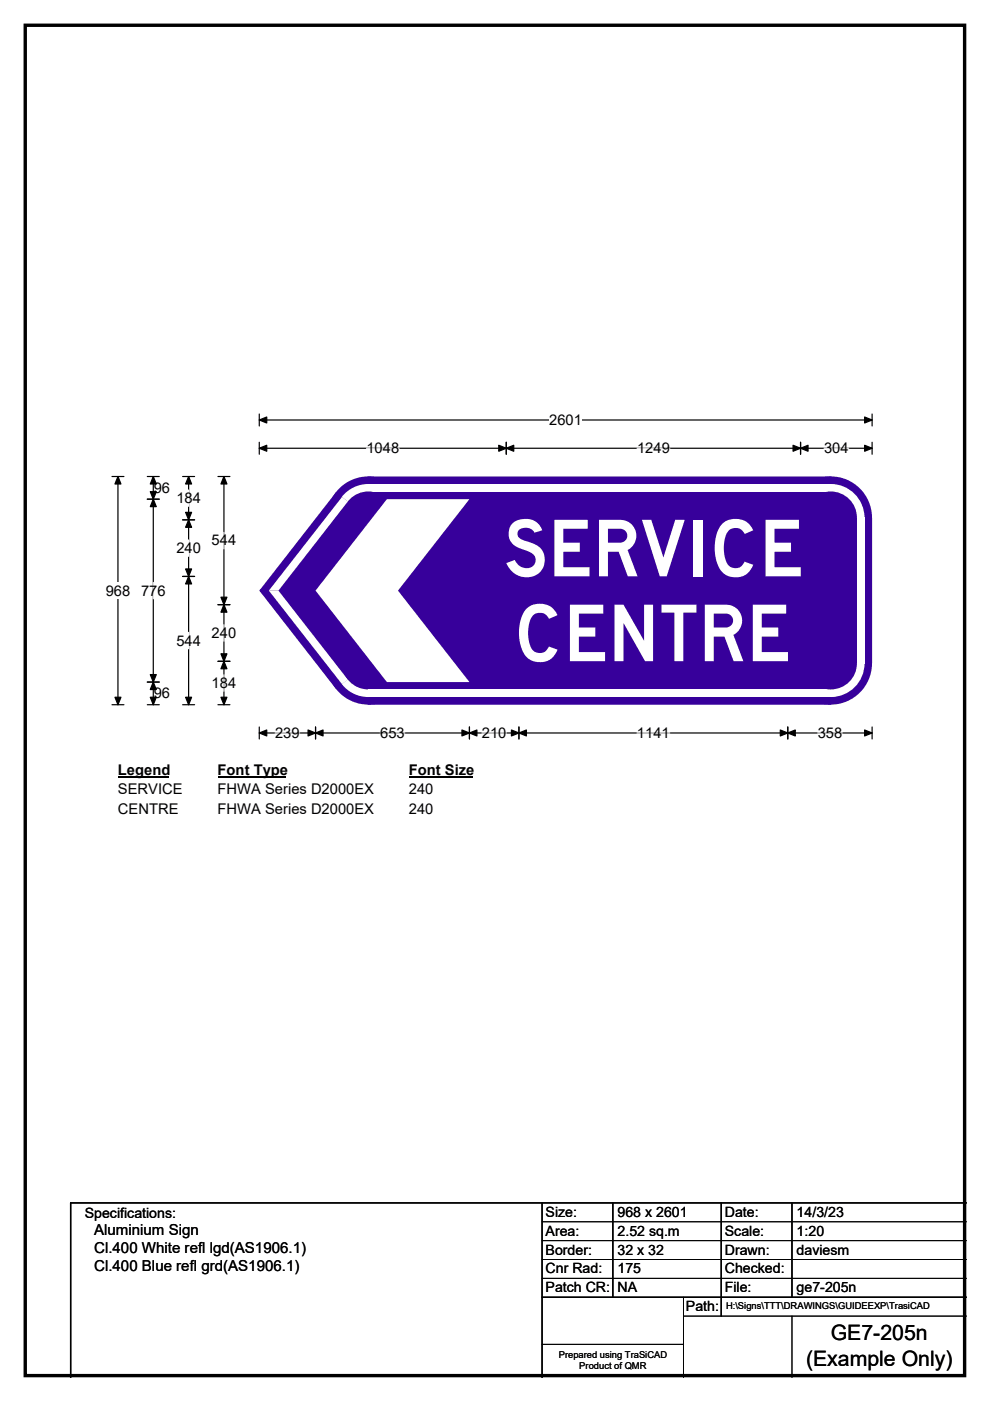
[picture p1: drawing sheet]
<svg xmlns="http://www.w3.org/2000/svg" width="210mm" height="297mm" viewBox="0 0 210 297" stroke-linecap="round" stroke-linejoin="round" font-family="sans-serif">
<path d="M5.4 5.4h199.2v286.3h-199.2z" fill="none" stroke="#000" stroke-width=".72"/>
<path d="M55 89h130M55 87.8v2.5M185 87.8v2.5" fill="none" stroke="#000" stroke-width=".25"/>
<path d="M55 89l1.6-.6v1.3zM183.4 88.4l1.6 .6-1.6 .7z" fill="#000" stroke="#000" stroke-width=".25"/>
<path d="M116.5 87.3h6.9v3.5h-6.9z" fill="#fff"/>
<g fill="none" stroke="#000" stroke-width=".25">
<path d="M55 95h130M55 93.8v2.5M107.4 93.8v2.5M169.8 93.8v2.5M185 93.8v2.5M23.7 101h2.6M25 101v48.4M23.7 149.4h2.6M55 154.1v2.6M55 155.4h130M66.9 154.1v2.6M99.6 154.1v2.6"/>
<path d="M110.1 154.1v2.6M167.1 154.1v2.6M185 154.1v2.6"/>
</g>
<g fill="#000" stroke="#000" stroke-width=".25">
<path d="M55 95l1.6-.6v1.3zM107.4 95l1.6-.6v1.3zM105.8 94.4l1.6 .6-1.6 .7zM168.2 94.4l1.6 .6-1.6 .7zM169.8 95l1.6-.6v1.3zM183.4 94.4l1.6 .6-1.6 .7zM25 101l.7 1.6h-1.3zM24.4 147.8h1.3l-.7 1.6zM55 155.4l1.6-.6v1.2zM66.9 155.4l1.6-.6v1.2zM65.3 154.8l1.6 .6-1.6 .6zM98 154.8l1.6 .6-1.6 .6z"/>
<path d="M99.6 155.4l1.6-.6v1.2zM108.5 154.8l1.6 .6-1.6 .6zM110.1 155.4l1.6-.6v1.2zM165.5 154.8l1.6 .6-1.6 .6zM167.1 155.4l1.6-.6v1.2zM183.4 154.8l1.6 .6-1.6 .6z"/>
</g>
<path d="M77.7 95h7M135.1 95h7M174.8 95h5.2M58.4 155.4h5.2M80.6 155.4h5.3M102.2 155.4h5.2M135.1 155.4h6.9M173.4 155.4h5.2" fill="none" stroke="#fff" stroke-width=".25"/>
<path d="M22.4 123.5h5.2v3.5h-5.2z" fill="#fff"/>
<g fill="none" stroke="#000" stroke-width=".25">
<path d="M31.2 105.8h2.6M31.2 101h2.6M32.5 101v48.4M38.7 101h2.6M38.7 110.2h2.6M40 101v48.4M46.2 101h2.6M47.5 101v48.4M38.7 122.2h2.6M46.2 128.2h2.6M31.2 144.6h2.6M31.2 149.4h2.6"/>
<path d="M38.7 149.4h2.6M46.2 149.4h2.6M46.2 140.2h2.6"/>
</g>
<g fill="#000" stroke="#000" stroke-width=".25">
<path d="M32.5 105.8l.6 1.6h-1.2zM32.5 101l.6 1.6h-1.2zM31.9 104.2h1.2l-.6 1.6zM40 110.2l.6 1.6h-1.2zM40 101l.6 1.6h-1.2zM39.4 108.6h1.2l-.6 1.6zM47.5 101l.6 1.6h-1.2zM39.4 120.6h1.2l-.6 1.6zM40 122.2l.6 1.6h-1.2zM47.5 128.2l.6 1.6h-1.2zM46.9 126.6h1.2l-.6 1.6zM31.9 143h1.2l-.6 1.6z"/>
<path d="M32.5 144.6l.6 1.6h-1.2zM31.9 147.8h1.2l-.6 1.6zM39.4 147.8h1.2l-.6 1.6zM46.9 138.6h1.2l-.6 1.6zM47.5 140.2l.6 1.6h-1.2zM46.9 147.8h1.2l-.6 1.6z"/>
</g>
<path d="M40 103.9v3.5M40 114.5v3.5M47.5 112.9v3.5M32.5 123.5v3.5M40 134.1v3.5M47.5 132.5v3.5M47.5 143.1v3.5" fill="none" stroke="#fff" stroke-width=".25"/>
<path d="M25 161.4h10.8v3.5h-10.8z" fill="#fff"/>
<path d="M25 164.7h10.8" fill="none" stroke="#000" stroke-width=".32"/>
<path d="M46.2 161.4h14.4v3.5h-14.4z" fill="#fff"/>
<path d="M46.2 164.7h14.4" fill="none" stroke="#000" stroke-width=".32"/>
<path d="M86.7 161.4h13.5v3.5h-13.5z" fill="#fff"/>
<path d="M86.7 164.7h13.5" fill="none" stroke="#000" stroke-width=".32"/>
<g fill="#fff">
<path d="M25 165.6h13.7v3.5h-13.7z"/>
<path d="M46.2 165.6h33v3.5h-33z"/>
<path d="M86.7 165.6h5.2v3.5h-5.2z"/>
<path d="M25 169.8h12.8v3.5h-12.8z"/>
<path d="M46.2 169.8h33v3.5h-33z"/>
<path d="M86.7 169.8h5.2v3.5h-5.2z"/>
</g>
<g fill="#37009b">
<path d="M71.2 104.4l6.9-3.4h98.1l8.8 8.8v30.9l-8.8 8.7h-98.1l-6.9-3.3-16.1-20.7v-.3z" fill-rule="evenodd"/>
<circle cx="78.1" cy="109.7" r="8.7"/>
<circle cx="55.3" cy="125.2" r=".25"/>
<circle cx="78.1" cy="140.6" r="8.7"/>
<circle cx="176.2" cy="140.6" r="8.7"/>
<circle cx="176.2" cy="109.7" r="8.7"/>
</g>
<g fill="#fff">
<path d="M78.1 102.6h98.2v1.6h-98.2z" fill-rule="evenodd"/>
<path d="M73 104.7a7.2 7.2 0 0 1 5.1-2.1v7.2l-5.6-4.5z" fill-rule="evenodd"/>
</g>
<circle cx="78.1" cy="109.8" r="5.5" fill="#37009b"/>
<g fill="#fff">
<path d="M72.5 105.4l1.3 .9-14.7 18.9h-2.1z"/>
<path d="M57 125.2h2.1l14.7 18.9-1.3 1z"/>
<path d="M72.5 145l5.6-4.3v7.1a7.1 7.1 0 0 1-5.6-2.8z" fill-rule="evenodd"/>
</g>
<circle cx="78.1" cy="140.6" r="5.5" fill="#37009b"/>
<g fill="#fff">
<path d="M78.1 146.2h98.2v1.6h-98.2z" fill-rule="evenodd"/>
<path d="M176.2 140.7l7.2-.1a7.1 7.1 0 0 1-7.3 7.2z" fill-rule="evenodd"/>
</g>
<circle cx="176.2" cy="140.6" r="5.5" fill="#37009b"/>
<g fill="#fff">
<path d="M181.8 109.7h1.6v31h-1.6z" fill-rule="evenodd"/>
<path d="M176.1 102.6a7.2 7.2 0 0 1 7.3 7.1l-7.2 .1z" fill-rule="evenodd"/>
</g>
<circle cx="176.2" cy="109.8" r="5.5" fill="#37009b"/>
<path d="M82.1 105.8h17.5l-15.2 19.4 15.2 19.4h-17.5l-15.2-19.4z" fill-rule="evenodd" fill="#fff"/>
<path d="M115 255v37M130 255v20M153 255v24M168 255v20M205 255h-190v37M115 275h90" fill="none" stroke="#000" stroke-width=".3"/>
<path d="M115 259h90M115 263h90M115 267h90M115 271h90M145 279h60M145 275v17M168 279v13M115 285h30" fill="none" stroke="#000" stroke-width=".21"/>
<g font-size="16.6" fill="#fff">
<text x="106.8" y="122.2">SERVICE</text>
<text x="108.9" y="140.2">CENTRE</text>
</g>
<g font-size="4.5">
<text x="176.2" y="284.2">GE7-205n</text>
<text x="171" y="289.6">(Example Only)</text>
</g>
<g font-size="3.2">
<text x="20" y="261.9">Aluminium Sign</text>
<text x="20" y="265.7">Cl.400 White refl lgd(AS1906.1)</text>
<text x="20" y="269.6">Cl.400 Blue refl grd(AS1906.1)</text>
</g>
<g font-size="3.1">
<text x="116.5" y="90.1">2601</text>
<text x="77.7" y="96.1">1048</text>
<text x="135.1" y="96.1">1249</text>
<text x="174.8" y="96.1">304</text>
<text x="32.6" y="104.5">96</text>
<text x="37.4" y="106.7">184</text>
<text x="37.4" y="117.3">240</text>
<text x="44.9" y="115.7">544</text>
<text x="22.4" y="126.3">968</text>
<text x="29.9" y="126.3">776</text>
<text x="37.4" y="136.9">544</text>
<text x="44.9" y="135.3">240</text>
<text x="32.6" y="148.1">96</text>
<text x="44.9" y="145.9">184</text>
<text x="58.4" y="156.5">239</text>
<text x="80.6" y="156.5">653</text>
<text x="102.2" y="156.5">210</text>
<text x="135.1" y="156.5">1141</text>
<text x="173.4" y="156.5">358</text>
<text x="25" y="164.2">Legend</text>
<text x="46.2" y="164.2">Font Type</text>
<text x="86.7" y="164.2">Font Size</text>
<text x="25" y="168.4">SERVICE</text>
<text x="25" y="172.6">CENTRE</text>
<text x="46.2" y="168.4">FHWA Series D2000EX</text>
<text x="46.2" y="172.6">FHWA Series D2000EX</text>
<text x="86.7" y="168.4">240</text>
<text x="86.7" y="172.6">240</text>
</g>
<g font-size="3">
<text x="115.7" y="258">Size:</text>
<text x="131" y="258">968 x 2601</text>
<text x="153.7" y="258">Date:</text>
<text x="169" y="258">14/3/23</text>
<text x="18" y="258.2">Specifications:</text>
<text x="115.7" y="262">Area:</text>
<text x="131" y="262">2.52 sq.m</text>
<text x="153.7" y="262">Scale:</text>
<text x="169" y="262">1:20</text>
<text x="115.7" y="266">Border:</text>
<text x="115.7" y="270">Cnr Rad:</text>
<text x="131" y="266">32 x 32</text>
<text x="131" y="270">175</text>
<text x="153.7" y="266">Drawn:</text>
<text x="153.7" y="270">Checked:</text>
<text x="169" y="266">daviesm</text>
<text x="115.7" y="274">Patch CR:</text>
<text x="131" y="274">NA</text>
<text x="153.7" y="274">File:</text>
<text x="169" y="274">ge7-205n</text>
<text x="145.5" y="278">Path:</text>
</g>
<g font-size="2">
<text x="154" y="277.6">H:\Signs\TTT\DRAWINGS\GUIDEEXP\TrasiCAD</text>
<text x="118.5" y="287.8">Prepared using TraSiCAD</text>
<text x="122.9" y="290.2">Product of QMR</text>
</g>
</svg>
